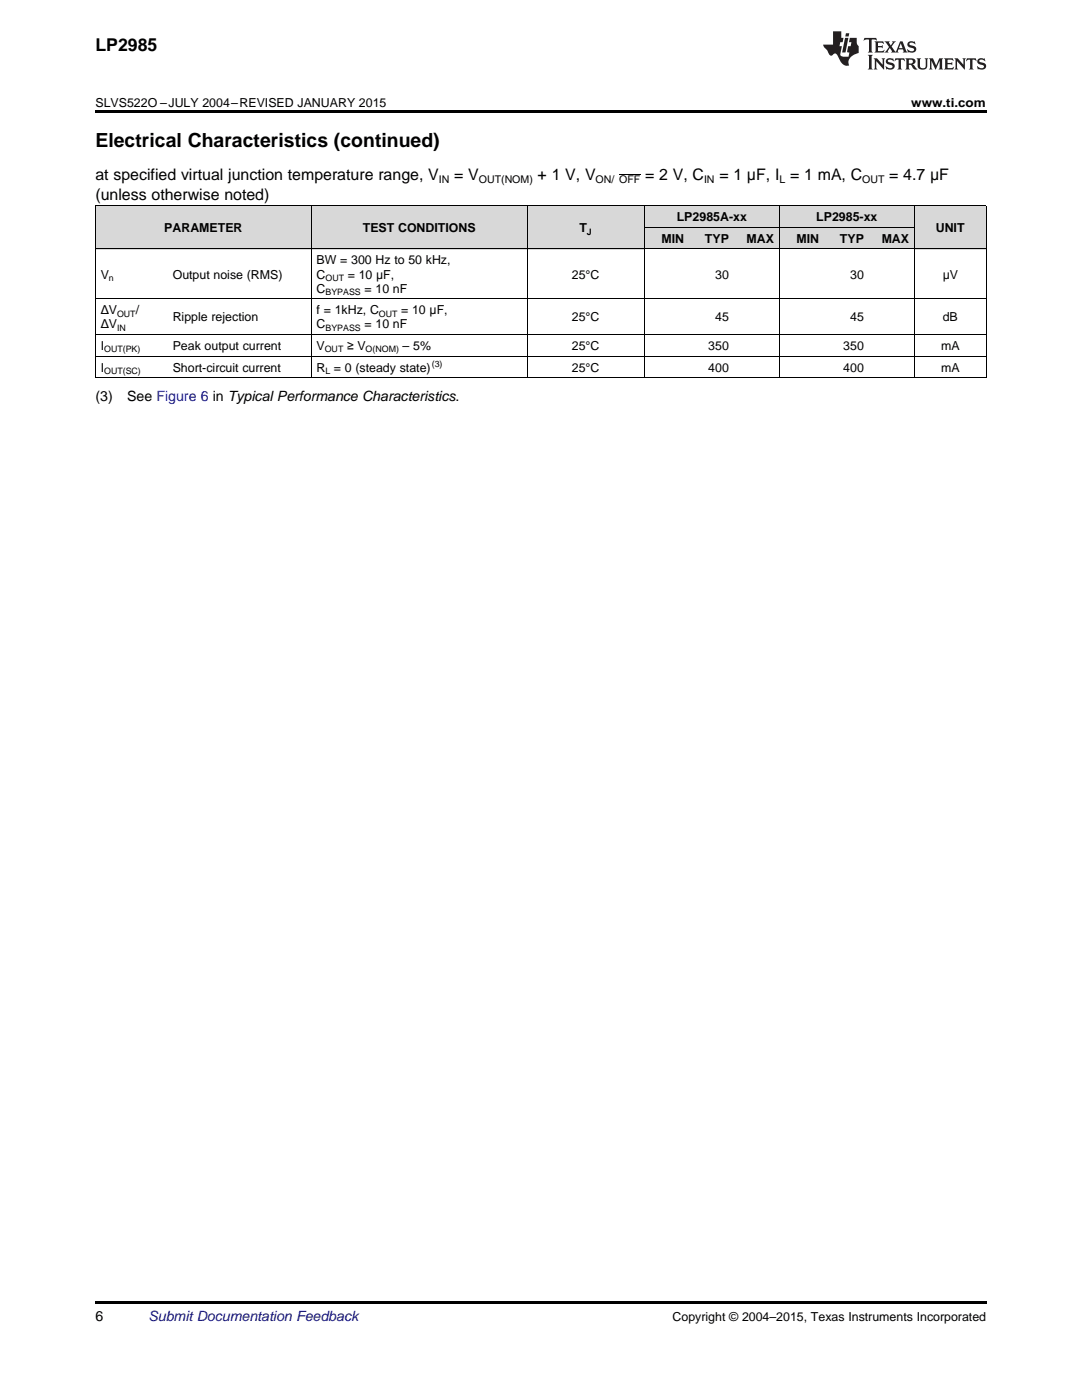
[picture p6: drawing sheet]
<svg xmlns="http://www.w3.org/2000/svg" width="216mm" height="279mm" viewBox="0 0 216 279" stroke-linecap="round" stroke-linejoin="round" font-family="sans-serif">
<g fill="#d8d8d8">
<path d="M19 41.1h14.4v8.6h-14.4z"/>
<path d="M33.4 41.1h28.7v8.6h-28.7z"/>
<path d="M62.1 41.1h43.1v8.6h-43.1z"/>
<path d="M105.2 41.1h23.4v8.6h-23.4z"/>
<path d="M128.6 45.4h8.9v4.3h-8.9z"/>
<path d="M137.5 45.4h9v4.3h-9z"/>
<path d="M146.5 45.4h9v4.3h-9z"/>
<path d="M155.5 45.4h9v4.3h-9z"/>
<path d="M164.5 45.4h9v4.3h-9z"/>
<path d="M173.5 45.4h9v4.3h-9z"/>
<path d="M182.5 41.1h14.3v8.6h-14.3z"/>
<path d="M128.6 41.1h8.9v4.3h-8.9z"/>
<path d="M137.5 41.1h9v4.3h-9z"/>
<path d="M146.5 41.1h9v4.3h-9z"/>
<path d="M155.5 41.1h9v4.3h-9z"/>
<path d="M164.5 41.1h9v4.3h-9z"/>
<path d="M173.5 41.1h9v4.3h-9z"/>
</g>
<g fill="#000">
<path d="M19 22h177.8v.5h-177.8zM19 75.4h.2zM62 75.4h.1zM105.1 75.4h.1zM128.5 75.4h.1zM137.4 75.4h.1zM146.4 75.4h.1zM155.4 75.4h.1zM164.4 75.4h.1zM173.4 75.4h.1zM182.4 75.4h.1zM196.7 75.4h.1z"/>
<path d="M19 259.7h177.8v.5h-177.8z"/>
</g>
<g fill="none" stroke="#000" stroke-width=".2">
<path d="M19 59.6h177.8M19 49.7h177.8M19 41.1h177.8M19.1 41.1v34.3M62.1 41.1v34.3M105.2 41.1v34.3M128.5 41.1v34.3M128.6 45.4h53.9M155.5 41.1v34.3M182.4 41.1v34.3M196.8 41.1v34.3M19 75.4h177.8"/>
<path d="M19 71.1h177.8M19 66.8h177.8"/>
</g>
<g fill="#231f20">
<path d="M172.5 7.6l-.1 .5 .4-.2h.6v.1v2.1l-.2 .4h.9l-.2-.4v-2.1l.1-.1h.5l.5 .2-.2-.5zM174.5 8.3l.2 .3v1.5l-.2 .4h1.8l.2-.6a1.04 1.04 0 0 1-1.3 .2v-.7h.6l.3 .2v-.6l-.3 .2h-.6v-.6l.8-.1 .4 .3-.2-.5zM176.5 8.3l.9 1.1-.9 1.1h.8l-.2-.2 .4-.7 .5 .7-.2 .2h1.5l-.2-.2 .2-.4h.9l.1 .4-.2 .2h1l-.3-.3-.7-1.9h-.5l-.9 2-.8-1 .9-1h-.8l.1 .3-.4 .5-.3-.6 .1-.2zM179.7 8.6l.4 1h-.7zM181.3 8.4a.63 .63 0 0 0-.2 .7 .63 .63 0 0 0 .6 .4l.6 .2 .1 .2a.75 .75 0 0 1-.7 .4 .75 .75 0 0 1-.6-.5l.1 .7 .1-.1a1.11 1.11 0 0 0 1.5-.6 1.13 1.13 0 0 0-1.2-.8l-.1-.4a1.04 1.04 0 0 1 1.2 .2l-.2-.5-.2 .1-.4-.2zM173.2 10.9l.2 .4v2.2l-.2 .4h1l-.3-.4v-2.2l.3-.4zM174.3 11.6l.3 .4v1.5l-.3 .4h.8l-.2-.4v-1.3l1.5 1.7v-1.9l.2-.4h-.7l.2 .4v.9l-1.1-1.3zM177 11.8a.62 .62 0 0 0-.2 .7 .62 .62 0 0 0 .6 .4l.6 .1 .1 .3a.76 .76 0 0 1-.7 .3 .76 .76 0 0 1-.7-.4l.2 .7 .1-.1a1.11 1.11 0 0 0 1.5-.6 1.13 1.13 0 0 0-1.2-.8l-.1-.4a1.04 1.04 0 0 1 1.2 .2l-.2-.6-.2 .1-.5-.1zM178.7 11.6l-.2 .6a.61 .61 0 0 1 .8-.3v1.6l-.2 .4h.9l-.2-.4v-1.6a.63 .63 0 0 1 .7 .3l-.1-.6zM180.6 11.6l.3 .4v1.5l-.3 .4h1l-.2-.2-.1-.8 .6 .2a.76 .76 0 0 0 1.2 .7l-1-1a.58 .58 0 0 0 .6-.5 .58 .58 0 0 0-.5-.6zM181.4 11.9h.1a.45 .45 0 0 1 .5 .1 .45 .45 0 0 1 .1 .5l-.8 .2zM182.9 11.6l.2 .2a2.17 2.17 0 0 0 .3 1.9 .99 .99 0 0 0 1.6-.6v-1.1l.2-.4h-.7l.2 .2a1.92 1.92 0 0 1-.2 1.8 .6 .6 0 0 1-.9-.5v-1.1l.2-.4zM185.4 11.6l.2 .4v1.5l-.2 .4h.7l-.2-.4v-1.4l.8 1.8 .8-1.8v1.4l-.2 .4h.9l-.2-.4v-1.5l.2-.4h-.8l-.6 1.5-.6-1.5zM188.4 11.6l.2 .4v1.5l-.2 .4h1.8l.1-.6a1.04 1.04 0 0 1-1.2 .1v-.6h.5l.4 .2v-.6l-.4 .2h-.5v-.7h.8l.3 .3-.1-.6zM190.5 11.6l.2 .4v1.5l-.2 .4h.7l-.2-.4v-1.3l1.5 1.7v-1.9l.2-.4h-.7l.2 .4v.9l-1.1-1.3zM192.9 11.6l-.1 .6a.61 .61 0 0 1 .7-.3l.1 1.6-.3 .4h1l-.3-.4 .1-1.6a.63 .63 0 0 1 .7 .3l-.1-.6zM195.2 11.8a.62 .62 0 0 0-.2 .7 .62 .62 0 0 0 .6 .4l.6 .1 .1 .3a.76 .76 0 0 1-.7 .3 .76 .76 0 0 1-.6-.4l.1 .7 .1-.1a1.11 1.11 0 0 0 1.6-.6 1.13 1.13 0 0 0-1.3-.8l-.1-.4a1.04 1.04 0 0 1 1.2 .2l-.1-.6-.2 .1-.5-.1z"/>
<path d="M166.2 6.3v2.6h-1.9v.4l.8 .9a.91 .91 0 0 0 1 .8 .56 .56 0 0 1 .5-.3 .56 .56 0 0 1 .5 .3l.4 .8a1.53 1.53 0 0 0 1.9 1.2 1.54 1.54 0 0 1 1-2.1l.9-.3v-1.4a1.52 1.52 0 0 1-.4-1.6h-1.3l-.2 .8h.5l-.2 .8h-.5l-.1 1v.2l.4 .1-.2 .8a1.93 1.93 0 0 1-1.6-.3l.3-1.8h-.5l.2-.8h.4l.2-.8h-.4v-1.3zM168.6 7.6l-.6 2.9h.7l.6-2.9zM168.8 6.6l-.1 .7h.6l.2-.7z"/>
</g>
<path d="M123.5 34.9h4.3" fill="none" stroke="#000" stroke-width=".2"/>
<text font-size="3.9" x="19" y="29.3">Electrical Characteristics (continued)</text>
<text font-size="3.5" x="19" y="10.2">LP2985</text>
<g font-size="3.2">
<text x="19" y="36">at specified virtual junction temperature range, V</text>
<text x="90.6" y="36">= V</text>
<text x="107.3" y="36">+ 1 V, V</text>
<text x="128.7" y="36">= 2 V, C</text>
<text x="143.5" y="36">= 1 μF, I = 1 mA, C</text>
<text x="177.4" y="36">= 4.7 μF</text>
<text x="19" y="39.9">(unless otherwise noted)</text>
</g>
<g font-size="2.8">
<text x="19" y="80">(3)</text>
<text x="25.4" y="80">See Figure 6 in Typical Performance Characteristics.</text>
<text x="19" y="263.6">6</text>
</g>
<text font-size="2.8" fill="#0000c8" x="29.6" y="263.6">Submit Documentation Feedback</text>
<g font-size="2.5">
<text x="19" y="21.4">SLVS522O –JULY 2004–REVISED JANUARY 2015</text>
<text x="181.8" y="21.4">www.ti.com</text>
<text x="32.8" y="46.3">PARAMETER</text>
<text x="72.4" y="46.3">TEST CONDITIONS</text>
<text x="115.6" y="46.3">T</text>
<text x="135" y="44.2">LP2985A-xx</text>
<text x="162.9" y="44.2">LP2985-xx</text>
<text x="186.7" y="46.3">UNIT</text>
<text x="63.2" y="52.8">BW = 300 Hz to 50 kHz,</text>
<text x="132" y="48.5">MIN</text>
<text x="140.7" y="48.5">TYP</text>
<text x="149" y="48.5">MAX</text>
<text x="158.9" y="48.5">MIN</text>
<text x="167.6" y="48.5">TYP</text>
<text x="175.9" y="48.5">MAX</text>
<text x="20.1" y="55.6">V</text>
<text x="34.5" y="55.6">Output noise (RMS)</text>
<text x="63.2" y="55.6">C</text>
<text x="63.2" y="58.4">C</text>
<text x="69.4" y="55.6">= 10 μF,</text>
<text x="72.7" y="58.4">= 10 nF</text>
<text x="114.1" y="55.6">25°C</text>
<text x="142.7" y="55.6">30</text>
<text x="169.7" y="55.6">30</text>
<text x="188.1" y="55.6">μV</text>
<text x="20.1" y="62.7">ΔV</text>
<text x="20.1" y="65.5">ΔV</text>
<text x="27.1" y="62.7">/</text>
<text x="34.5" y="64.1">Ripple rejection</text>
<text x="63.2" y="62.7">f = 1kHz, C</text>
<text x="63.2" y="65.5">C</text>
<text x="72.7" y="65.5">= 10 nF</text>
<text x="80" y="62.7">= 10 μF,</text>
<text x="114.1" y="64.1">25°C</text>
<text x="142.7" y="64.1">45</text>
<text x="169.7" y="64.1">45</text>
<text x="188.1" y="64.1">dB</text>
<text x="20.1" y="69.8">I</text>
<text x="34.5" y="69.8">Peak output current</text>
<text x="63.2" y="69.8">V</text>
<text x="69.3" y="69.8">≥ V</text>
<text x="80.3" y="69.8">– 5%</text>
<text x="114.1" y="69.8">25°C</text>
<text x="141.3" y="69.8">350</text>
<text x="168.3" y="69.8">350</text>
<text x="187.8" y="69.8">mA</text>
<text x="20.1" y="74.2">I</text>
<text x="34.5" y="74.2">Short-circuit current</text>
<text x="63.2" y="74.2">R = 0 (steady state)</text>
<text x="114.1" y="74.2">25°C</text>
<text x="141.3" y="74.2">400</text>
<text x="168.3" y="74.2">400</text>
<text x="187.8" y="74.2">mA</text>
<text x="134.2" y="263.6">Copyright © 2004–2015, Texas Instruments Incorporated</text>
</g>
<g font-size="2.1">
<text x="87.6" y="36.6">IN</text>
<text x="95.5" y="36.6">OUT(NOM)</text>
<text x="118.9" y="36.6">ON/ OFF</text>
<text x="140.5" y="36.6">IN</text>
<text x="155.5" y="36.6">L</text>
<text x="172" y="36.6">OUT</text>
</g>
<g font-size="1.8">
<text x="117.1" y="46.8">J</text>
<text x="21.7" y="56.1">n</text>
<text x="64.9" y="56.1">OUT</text>
<text x="64.9" y="58.9">BYPASS</text>
<text x="23.4" y="63.2">OUT</text>
<text x="75.6" y="63.2">OUT</text>
<text x="20.8" y="70.3">OUT(PK)</text>
<text x="23.4" y="66">IN</text>
<text x="64.8" y="70.3">OUT</text>
<text x="64.9" y="66">BYPASS</text>
<text x="73" y="70.3">O(NOM)</text>
<text x="20.8" y="74.6">OUT(SC)</text>
<text x="64.9" y="74.6">L</text>
<text x="86.2" y="73.2">(3)</text>
</g>
</svg>
